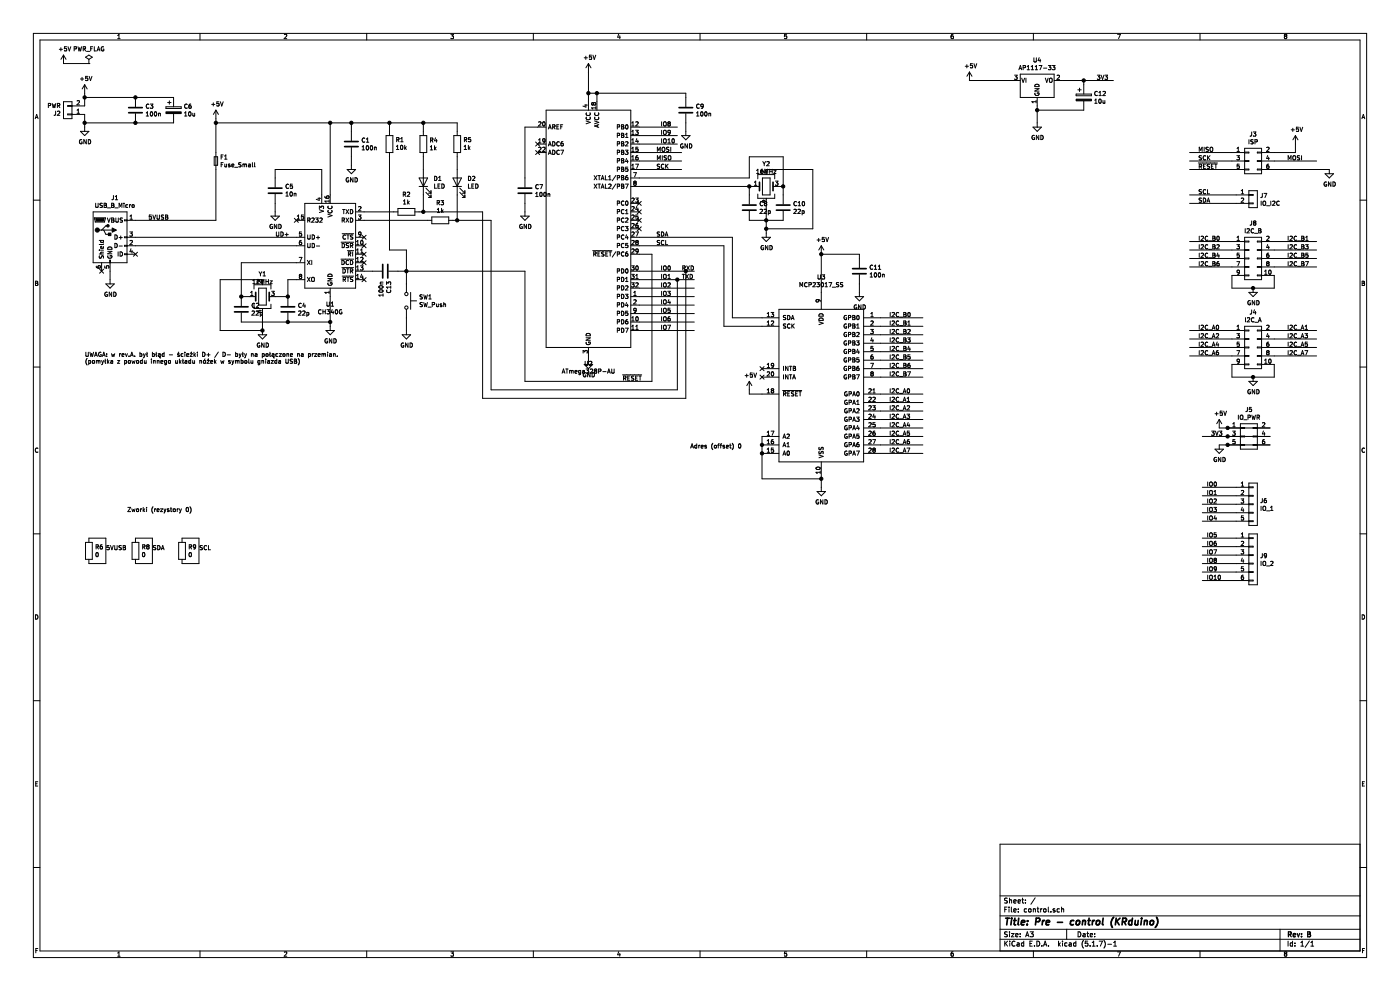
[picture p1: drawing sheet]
EESchema Schematic File Version 4
EELAYER 30 0
EELAYER END
$Descr A3 16535 11693
encoding utf-8
Sheet 1 1
Title "Pre - control (KRduino)"
Date ""
Rev "B"
Comp ""
Comment1 ""
Comment2 ""
Comment3 ""
Comment4 ""
$EndDescr
$Comp
L Interface_USB:CH340G U1
U 1 1
P 3900 2900
F 0 "U1" H 3900 2211 50  0000 C CNN
F 1 "CH340G" H 3900 2120 50  0000 C CNN
F 2 "Package_SO:SOIC-16_3.9x9.9mm_P1.27mm" H 3950 2350 50  0001 L CNN
F 3 "http://www.datasheet5.com/pdf-local-2195953" H 3550 3700 50  0001 C CNN
	1    3900 2900
	1    0    0    -1  
$EndComp
$Comp
L power:+5V #PWR03
U 1 1
P 750 750
F 0 "#PWR03" H 750 600 50  0001 C CNN
F 1 "+5V" H 765 923 50  0000 C CNN
F 2 "" H 750 750 50  0001 C CNN
F 3 "" H 750 750 50  0001 C CNN
	1    750  750 
	1    0    0    -1  
$EndComp
$Comp
L power:PWR_FLAG #FLG01
U 1 1
P 1050 750
F 0 "#FLG01" H 1050 825 50  0001 C CNN
F 1 "PWR_FLAG" H 1050 923 50  0000 C CNN
F 2 "" H 1050 750 50  0001 C CNN
F 3 "~" H 1050 750 50  0001 C CNN
	1    1050 750 
	1    0    0    -1  
$EndComp
$Comp
L Device:C C1
U 1 1
P 4150 1700
F 0 "C1" H 4265 1746 50  0000 L CNN
F 1 "100n" H 4265 1655 50  0000 L CNN
F 2 "Capacitor_SMD:C_1206_3216Metric" H 4188 1550 50  0001 C CNN
F 3 "~" H 4150 1700 50  0001 C CNN
	1    4150 1700
	1    0    0    -1  
$EndComp
$Comp
L Device:Crystal_GND24 Y1
U 1 1
P 3100 3500
F 0 "Y1" H 3100 3768 50  0000 C CNN
F 1 "12MHz" H 3100 3677 50  0000 C CNN
F 2 "Crystal:Crystal_SMD_3225-4Pin_3.2x2.5mm" H 3100 3500 50  0001 C CNN
F 3 "~" H 3100 3500 50  0001 C CNN
	1    3100 3500
	1    0    0    -1  
$EndComp
$Comp
L Device:C C5
U 1 1
P 3250 2250
F 0 "C5" H 3135 2204 50  0000 R CNN
F 1 "10n" H 3135 2295 50  0000 R CNN
F 2 "Capacitor_SMD:C_1206_3216Metric" H 3288 2100 50  0001 C CNN
F 3 "~" H 3250 2250 50  0001 C CNN
	1    3250 2250
	-1   0    0    1   
$EndComp
$Comp
L power:GND #PWR07
U 1 1
P 3250 2500
F 0 "#PWR07" H 3250 2250 50  0001 C CNN
F 1 "GND" H 3255 2327 50  0000 C CNN
F 2 "" H 3250 2500 50  0001 C CNN
F 3 "" H 3250 2500 50  0001 C CNN
	1    3250 2500
	1    0    0    -1  
$EndComp
$Comp
L Device:C C2
U 1 1
P 2850 3650
F 0 "C2" H 2965 3696 50  0000 L CNN
F 1 "22p" H 2965 3605 50  0000 L CNN
F 2 "Capacitor_SMD:C_0603_1608Metric" H 2888 3500 50  0001 C CNN
F 3 "~" H 2850 3650 50  0001 C CNN
	1    2850 3650
	1    0    0    -1  
$EndComp
$Comp
L Device:C C4
U 1 1
P 3400 3650
F 0 "C4" H 3515 3696 50  0000 L CNN
F 1 "22p" H 3515 3605 50  0000 L CNN
F 2 "Capacitor_SMD:C_0603_1608Metric" H 3438 3500 50  0001 C CNN
F 3 "~" H 3400 3650 50  0001 C CNN
	1    3400 3650
	1    0    0    -1  
$EndComp
$Comp
L power:GND #PWR08
U 1 1
P 3900 3850
F 0 "#PWR08" H 3900 3600 50  0001 C CNN
F 1 "GND" H 3905 3677 50  0000 C CNN
F 2 "" H 3900 3850 50  0001 C CNN
F 3 "" H 3900 3850 50  0001 C CNN
	1    3900 3850
	1    0    0    -1  
$EndComp
Wire Wire Line
	2850 3500 2950 3500
Wire Wire Line
	2850 3800 3400 3800
Wire Wire Line
	3900 3850 3900 3800
Wire Wire Line
	3900 3800 3400 3800
Connection ~ 3400 3800
Wire Wire Line
	3900 3800 3900 3500
Connection ~ 3900 3800
NoConn ~ 4300 2900
NoConn ~ 4300 3000
NoConn ~ 4300 3100
NoConn ~ 4300 3300
NoConn ~ 3500 2600
$Comp
L Connector:USB_B_Micro J1
U 1 1
P 1300 2800
F 0 "J1" H 1357 3267 50  0000 C CNN
F 1 "USB_B_Micro" H 1357 3176 50  0000 C CNN
F 2 "Connector_USB:USB_Micro-B_Amphenol_10104110_Horizontal" H 1450 2750 50  0001 C CNN
F 3 "~" H 1450 2750 50  0001 C CNN
	1    1300 2800
	1    0    0    -1  
$EndComp
Wire Wire Line
	1600 2600 2550 2600
Wire Wire Line
	2550 1450 3900 1450
NoConn ~ 1600 3000
NoConn ~ 1200 3200
$Comp
L power:+5V #PWR04
U 1 1
P 2550 1400
F 0 "#PWR04" H 2550 1250 50  0001 C CNN
F 1 "+5V" H 2565 1573 50  0000 C CNN
F 2 "" H 2550 1400 50  0001 C CNN
F 3 "" H 2550 1400 50  0001 C CNN
	1    2550 1400
	1    0    0    -1  
$EndComp
Wire Wire Line
	2550 1400 2550 1450
$Comp
L Device:R R2
U 1 1
P 4800 2500
F 0 "R2" V 4593 2500 50  0000 C CNN
F 1 "1k" V 4684 2500 50  0000 C CNN
F 2 "Resistor_SMD:R_0805_2012Metric" V 4730 2500 50  0001 C CNN
F 3 "~" H 4800 2500 50  0001 C CNN
	1    4800 2500
	0    1    1    0   
$EndComp
$Comp
L Device:R R3
U 1 1
P 5200 2600
F 0 "R3" V 4993 2600 50  0000 C CNN
F 1 "1k" V 5084 2600 50  0000 C CNN
F 2 "Resistor_SMD:R_0805_2012Metric" V 5130 2600 50  0001 C CNN
F 3 "~" H 5200 2600 50  0001 C CNN
	1    5200 2600
	0    1    1    0   
$EndComp
$Comp
L Device:R R1
U 1 1
P 4600 1700
F 0 "R1" H 4530 1654 50  0000 R CNN
F 1 "10k" H 4530 1745 50  0000 R CNN
F 2 "Resistor_SMD:R_0805_2012Metric" V 4530 1700 50  0001 C CNN
F 3 "~" H 4600 1700 50  0001 C CNN
	1    4600 1700
	-1   0    0    1   
$EndComp
Wire Wire Line
	6200 4500 7700 4500
Wire Wire Line
	7700 4500 7700 3000
$Comp
L Device:R R5
U 1 1
P 5400 1700
F 0 "R5" H 5330 1654 50  0000 R CNN
F 1 "1k" H 5330 1745 50  0000 R CNN
F 2 "Resistor_SMD:R_0805_2012Metric" V 5330 1700 50  0001 C CNN
F 3 "~" H 5400 1700 50  0001 C CNN
	1    5400 1700
	-1   0    0    1   
$EndComp
$Comp
L Device:R R4
U 1 1
P 5000 1700
F 0 "R4" H 5070 1746 50  0000 L CNN
F 1 "1k" H 5070 1655 50  0000 L CNN
F 2 "Resistor_SMD:R_0805_2012Metric" V 4930 1700 50  0001 C CNN
F 3 "~" H 5000 1700 50  0001 C CNN
	1    5000 1700
	1    0    0    -1  
$EndComp
Wire Wire Line
	3900 1450 3900 2300
$Comp
L Device:LED D1
U 1 1
P 5000 2150
F 0 "D1" V 5039 2032 50  0000 R CNN
F 1 "LED" V 4948 2032 50  0000 R CNN
F 2 "Diode_SMD:D_0805_2012Metric" H 5000 2150 50  0001 C CNN
F 3 "~" H 5000 2150 50  0001 C CNN
	1    5000 2150
	0    -1   -1   0   
$EndComp
$Comp
L Device:LED D2
U 1 1
P 5400 2150
F 0 "D2" V 5439 2032 50  0000 R CNN
F 1 "LED" V 5348 2032 50  0000 R CNN
F 2 "Diode_SMD:D_0805_2012Metric" H 5400 2150 50  0001 C CNN
F 3 "~" H 5400 2150 50  0001 C CNN
	1    5400 2150
	0    -1   -1   0   
$EndComp
Connection ~ 3900 1450
NoConn ~ 4300 2800
$Comp
L power:GND #PWR011
U 1 1
P 6950 4250
F 0 "#PWR011" H 6950 4000 50  0001 C CNN
F 1 "GND" H 6955 4077 50  0000 C CNN
F 2 "" H 6950 4250 50  0001 C CNN
F 3 "" H 6950 4250 50  0001 C CNN
	1    6950 4250
	1    0    0    -1  
$EndComp
Wire Wire Line
	6950 4250 6950 4200
Wire Wire Line
	8900 2200 8850 2200
Text Label 7750 2800 0    50   ~ 0
SDA
Text Label 7750 2900 0    50   ~ 0
SCL
$Comp
L power:GND #PWR0101
U 1 1
P 4150 1950
F 0 "#PWR0101" H 4150 1700 50  0001 C CNN
F 1 "GND" H 4155 1777 50  0000 C CNN
F 2 "" H 4150 1950 50  0001 C CNN
F 3 "" H 4150 1950 50  0001 C CNN
	1    4150 1950
	1    0    0    -1  
$EndComp
Wire Wire Line
	4150 1950 4150 1850
Wire Wire Line
	4150 1550 4150 1450
Connection ~ 4150 1450
Wire Wire Line
	4150 1450 3900 1450
$Comp
L Device:C C9
U 1 1
P 8100 1300
F 0 "C9" H 8215 1346 50  0000 L CNN
F 1 "100n" H 8215 1255 50  0000 L CNN
F 2 "Capacitor_SMD:C_1206_3216Metric" H 8138 1150 50  0001 C CNN
F 3 "~" H 8100 1300 50  0001 C CNN
	1    8100 1300
	1    0    0    -1  
$EndComp
Wire Wire Line
	8100 1100 8100 1150
$Comp
L power:GND #PWR0102
U 1 1
P 8100 1550
F 0 "#PWR0102" H 8100 1300 50  0001 C CNN
F 1 "GND" H 8105 1377 50  0000 C CNN
F 2 "" H 8100 1550 50  0001 C CNN
F 3 "" H 8100 1550 50  0001 C CNN
	1    8100 1550
	1    0    0    -1  
$EndComp
Wire Wire Line
	8100 1550 8100 1450
Text Label 7750 1800 0    50   ~ 0
MOSI
Text Label 7750 1900 0    50   ~ 0
MISO
Text Label 7750 2000 0    50   ~ 0
SCK
$Comp
L Device:C C8
U 1 1
P 8850 2450
F 0 "C8" H 8965 2496 50  0000 L CNN
F 1 "22p" H 8965 2405 50  0000 L CNN
F 2 "Capacitor_SMD:C_0603_1608Metric" H 8888 2300 50  0001 C CNN
F 3 "~" H 8850 2450 50  0001 C CNN
	1    8850 2450
	1    0    0    -1  
$EndComp
$Comp
L Device:C C10
U 1 1
P 9250 2450
F 0 "C10" H 9365 2496 50  0000 L CNN
F 1 "22p" H 9365 2405 50  0000 L CNN
F 2 "Capacitor_SMD:C_0603_1608Metric" H 9288 2300 50  0001 C CNN
F 3 "~" H 9250 2450 50  0001 C CNN
	1    9250 2450
	1    0    0    -1  
$EndComp
Wire Wire Line
	8850 2300 8850 2200
$Comp
L power:GND #PWR0103
U 1 1
P 9050 2750
F 0 "#PWR0103" H 9050 2500 50  0001 C CNN
F 1 "GND" H 9055 2577 50  0000 C CNN
F 2 "" H 9050 2750 50  0001 C CNN
F 3 "" H 9050 2750 50  0001 C CNN
	1    9050 2750
	1    0    0    -1  
$EndComp
$Comp
L Device:Fuse_Small F1
U 1 1
P 2550 1900
F 0 "F1" V 2504 1948 50  0000 L CNN
F 1 "Fuse_Small" V 2595 1948 50  0000 L CNN
F 2 "Fuse:Fuse_1812_4532Metric" H 2550 1900 50  0001 C CNN
F 3 "~" H 2550 1900 50  0001 C CNN
	1    2550 1900
	0    1    1    0   
$EndComp
Wire Wire Line
	2550 2600 2550 2000
Wire Wire Line
	2550 1800 2550 1450
Connection ~ 2550 1450
Wire Wire Line
	750  750  1050 750 
Text Label 7350 4500 0    50   ~ 0
~RESET
$Comp
L Interface_Expansion:MCP23017_SS U3
U 1 1
P 9700 4550
F 0 "U3" H 9700 5831 50  0000 C CNN
F 1 "MCP23017_SS" H 9700 5740 50  0000 C CNN
F 2 "Package_SO:SSOP-28_5.3x10.2mm_P0.65mm" H 9900 3550 50  0001 L CNN
F 3 "http://ww1.microchip.com/downloads/en/DeviceDoc/20001952C.pdf" H 9900 3450 50  0001 L CNN
	1    9700 4550
	1    0    0    -1  
$EndComp
Wire Wire Line
	9000 3750 8650 3750
Wire Wire Line
	8650 3750 8650 2800
Wire Wire Line
	9000 3850 8550 3850
Wire Wire Line
	8550 3850 8550 2900
NoConn ~ 9000 4350
NoConn ~ 9000 4450
$Comp
L power:GND #PWR0104
U 1 1
P 9700 5750
F 0 "#PWR0104" H 9700 5500 50  0001 C CNN
F 1 "GND" H 9705 5577 50  0000 C CNN
F 2 "" H 9700 5750 50  0001 C CNN
F 3 "" H 9700 5750 50  0001 C CNN
	1    9700 5750
	1    0    0    -1  
$EndComp
Wire Wire Line
	9700 5750 9700 5650
Wire Wire Line
	9000 5150 9000 5250
Wire Wire Line
	9000 5250 9000 5350
Connection ~ 9000 5250
Wire Wire Line
	9000 5350 9000 5650
Wire Wire Line
	9000 5650 9700 5650
Connection ~ 9000 5350
Connection ~ 9700 5650
$Comp
L power:GND #PWR0105
U 1 1
P 10150 3450
F 0 "#PWR0105" H 10150 3200 50  0001 C CNN
F 1 "GND" H 10155 3277 50  0000 C CNN
F 2 "" H 10150 3450 50  0001 C CNN
F 3 "" H 10150 3450 50  0001 C CNN
	1    10150 3450
	1    0    0    -1  
$EndComp
$Comp
L power:+5V #PWR0106
U 1 1
P 9700 3000
F 0 "#PWR0106" H 9700 2850 50  0001 C CNN
F 1 "+5V" H 9715 3173 50  0000 C CNN
F 2 "" H 9700 3000 50  0001 C CNN
F 3 "" H 9700 3000 50  0001 C CNN
	1    9700 3000
	1    0    0    -1  
$EndComp
$Comp
L Device:C C11
U 1 1
P 10150 3200
F 0 "C11" H 10265 3246 50  0000 L CNN
F 1 "100n" H 10265 3155 50  0000 L CNN
F 2 "Capacitor_SMD:C_1206_3216Metric" H 10188 3050 50  0001 C CNN
F 3 "~" H 10150 3200 50  0001 C CNN
	1    10150 3200
	1    0    0    -1  
$EndComp
Wire Wire Line
	10150 3450 10150 3350
Wire Wire Line
	10150 3050 10150 3000
Wire Wire Line
	10150 3000 9700 3000
Wire Wire Line
	9700 3000 9700 3450
Connection ~ 9700 3000
$Comp
L power:+5V #PWR0107
U 1 1
P 8850 4600
F 0 "#PWR0107" H 8850 4450 50  0001 C CNN
F 1 "+5V" H 8865 4773 50  0000 C CNN
F 2 "" H 8850 4600 50  0001 C CNN
F 3 "" H 8850 4600 50  0001 C CNN
	1    8850 4600
	1    0    0    -1  
$EndComp
Wire Wire Line
	8850 4600 8850 4650
Wire Wire Line
	8850 4650 9000 4650
$Comp
L Connector_Generic:Conn_02x05_Odd_Even J4
U 1 1
P 14750 4100
F 0 "J4" H 14800 4517 50  0000 C CNN
F 1 "I2C_A" H 14800 4426 50  0000 C CNN
F 2 "Connector_PinHeader_2.54mm:PinHeader_2x05_P2.54mm_Vertical" H 14750 4100 50  0001 C CNN
F 3 "~" H 14750 4100 50  0001 C CNN
	1    14750 4100
	1    0    0    -1  
$EndComp
Wire Wire Line
	7550 3700 8200 3700
Wire Wire Line
	7550 3800 8200 3800
Wire Wire Line
	7550 3900 8200 3900
Text Label 7800 3200 0    50   ~ 0
IO0
Text Label 7800 3300 0    50   ~ 0
IO1
Text Label 7800 3400 0    50   ~ 0
IO2
Text Label 7800 3500 0    50   ~ 0
IO3
Text Label 7800 3600 0    50   ~ 0
IO4
Text Label 7800 3700 0    50   ~ 0
IO5
Text Label 7800 3800 0    50   ~ 0
IO6
Text Label 7800 3900 0    50   ~ 0
IO7
$Comp
L Connector_Generic:Conn_02x03_Odd_Even J3
U 1 1
P 14750 1900
F 0 "J3" H 14800 2217 50  0000 C CNN
F 1 "ISP" H 14800 2126 50  0000 C CNN
F 2 "Connector_PinHeader_2.54mm:PinHeader_2x03_P2.54mm_Vertical" H 14750 1900 50  0001 C CNN
F 3 "~" H 14750 1900 50  0001 C CNN
	1    14750 1900
	1    0    0    -1  
$EndComp
Wire Wire Line
	14550 1800 14050 1800
Wire Wire Line
	14550 1900 14050 1900
Wire Wire Line
	14550 2000 14050 2000
Wire Wire Line
	15050 1900 15550 1900
Text Label 14150 1800 0    50   ~ 0
MISO
$Comp
L power:+5V #PWR0110
U 1 1
P 15300 1700
F 0 "#PWR0110" H 15300 1550 50  0001 C CNN
F 1 "+5V" H 15315 1873 50  0000 C CNN
F 2 "" H 15300 1700 50  0001 C CNN
F 3 "" H 15300 1700 50  0001 C CNN
	1    15300 1700
	1    0    0    -1  
$EndComp
Wire Wire Line
	15050 1800 15300 1800
Wire Wire Line
	15300 1800 15300 1700
Text Label 14150 1900 0    50   ~ 0
SCK
Text Label 15200 1900 0    50   ~ 0
MOSI
$Comp
L power:GND #PWR0111
U 1 1
P 15700 2000
F 0 "#PWR0111" H 15700 1750 50  0001 C CNN
F 1 "GND" H 15705 1827 50  0000 C CNN
F 2 "" H 15700 2000 50  0001 C CNN
F 3 "" H 15700 2000 50  0001 C CNN
	1    15700 2000
	1    0    0    -1  
$EndComp
Wire Wire Line
	15050 2000 15700 2000
Text Label 14150 2000 0    50   ~ 0
~RESET
$Comp
L Connector_Generic:Conn_01x02 J7
U 1 1
P 14800 2300
F 0 "J7" H 14880 2292 50  0000 L CNN
F 1 "IO_I2C" H 14880 2201 50  0000 L CNN
F 2 "Connector_PinHeader_2.54mm:PinHeader_1x02_P2.54mm_Vertical" H 14800 2300 50  0001 C CNN
F 3 "~" H 14800 2300 50  0001 C CNN
	1    14800 2300
	1    0    0    -1  
$EndComp
Wire Wire Line
	14600 2300 14050 2300
Wire Wire Line
	14600 2400 14050 2400
Text Label 14150 2300 0    50   ~ 0
SCL
Text Label 14150 2400 0    50   ~ 0
SDA
Text Label 7800 1500 0    50   ~ 0
IO8
Text Label 7800 1600 0    50   ~ 0
IO9
$Comp
L Connector_Generic:Conn_02x05_Odd_Even J8
U 1 1
P 14750 3050
F 0 "J8" H 14800 3467 50  0000 C CNN
F 1 "I2C_B" H 14800 3376 50  0000 C CNN
F 2 "Connector_PinHeader_2.54mm:PinHeader_2x05_P2.54mm_Vertical" H 14750 3050 50  0001 C CNN
F 3 "~" H 14750 3050 50  0001 C CNN
	1    14750 3050
	1    0    0    -1  
$EndComp
Wire Wire Line
	10400 3750 10900 3750
Wire Wire Line
	10400 3850 10900 3850
Wire Wire Line
	10400 3950 10900 3950
Wire Wire Line
	10400 4050 10900 4050
Wire Wire Line
	10400 4150 10900 4150
Wire Wire Line
	10400 4250 10900 4250
Wire Wire Line
	10400 4350 10900 4350
Wire Wire Line
	10400 4450 10900 4450
Wire Wire Line
	10400 4650 10900 4650
Wire Wire Line
	10400 4750 10900 4750
Wire Wire Line
	10400 4850 10900 4850
Wire Wire Line
	10400 4950 10900 4950
Wire Wire Line
	10400 5050 10900 5050
Wire Wire Line
	10400 5150 10900 5150
Wire Wire Line
	10400 5250 10900 5250
Wire Wire Line
	10400 5350 10900 5350
Text Label 10500 3750 0    50   ~ 0
I2C_B0
Text Label 10500 3850 0    50   ~ 0
I2C_B1
Text Label 10500 3950 0    50   ~ 0
I2C_B2
Text Label 10500 4050 0    50   ~ 0
I2C_B3
Text Label 10500 4150 0    50   ~ 0
I2C_B4
Text Label 10500 4250 0    50   ~ 0
I2C_B5
Text Label 10500 4350 0    50   ~ 0
I2C_B6
Text Label 10500 4450 0    50   ~ 0
I2C_B7
Text Label 10500 4650 0    50   ~ 0
I2C_A0
Text Label 10500 4750 0    50   ~ 0
I2C_A1
Text Label 10500 4850 0    50   ~ 0
I2C_A2
Text Label 10500 4950 0    50   ~ 0
I2C_A3
Text Label 10500 5050 0    50   ~ 0
I2C_A4
Text Label 10500 5150 0    50   ~ 0
I2C_A5
Text Label 10500 5250 0    50   ~ 0
I2C_A6
Text Label 10500 5350 0    50   ~ 0
I2C_A7
Wire Wire Line
	14550 2850 14050 2850
Wire Wire Line
	14050 2950 14550 2950
Wire Wire Line
	14550 3050 14050 3050
Wire Wire Line
	14050 3150 14550 3150
Wire Wire Line
	15050 2850 15550 2850
Wire Wire Line
	15550 2950 15050 2950
Wire Wire Line
	15050 3050 15550 3050
Wire Wire Line
	15550 3150 15050 3150
Wire Wire Line
	14550 3900 14050 3900
Wire Wire Line
	14050 4000 14550 4000
Wire Wire Line
	14550 4100 14050 4100
Wire Wire Line
	14050 4200 14550 4200
Wire Wire Line
	15050 3900 15550 3900
Wire Wire Line
	15550 4000 15050 4000
Wire Wire Line
	15050 4100 15550 4100
Wire Wire Line
	15550 4200 15050 4200
Text Label 14150 3900 0    50   ~ 0
I2C_A0
Text Label 15200 3900 0    50   ~ 0
I2C_A1
Text Label 14150 4000 0    50   ~ 0
I2C_A2
Text Label 15200 4000 0    50   ~ 0
I2C_A3
Text Label 14150 4100 0    50   ~ 0
I2C_A4
Text Label 15200 4100 0    50   ~ 0
I2C_A5
Text Label 14150 4200 0    50   ~ 0
I2C_A6
Text Label 15200 4200 0    50   ~ 0
I2C_A7
$Comp
L power:GND #PWR0108
U 1 1
P 14800 4450
F 0 "#PWR0108" H 14800 4200 50  0001 C CNN
F 1 "GND" H 14805 4277 50  0000 C CNN
F 2 "" H 14800 4450 50  0001 C CNN
F 3 "" H 14800 4450 50  0001 C CNN
	1    14800 4450
	1    0    0    -1  
$EndComp
Wire Wire Line
	14550 4300 14550 4450
Wire Wire Line
	14550 4450 14800 4450
Wire Wire Line
	15050 4450 15050 4300
Wire Wire Line
	15050 4450 14800 4450
Connection ~ 14800 4450
Text Label 14150 2850 0    50   ~ 0
I2C_B0
Text Label 15200 2850 0    50   ~ 0
I2C_B1
Text Label 14150 2950 0    50   ~ 0
I2C_B2
Text Label 15200 2950 0    50   ~ 0
I2C_B3
Text Label 14150 3050 0    50   ~ 0
I2C_B4
Text Label 15200 3050 0    50   ~ 0
I2C_B5
Text Label 14150 3150 0    50   ~ 0
I2C_B6
Text Label 15200 3150 0    50   ~ 0
I2C_B7
$Comp
L power:GND #PWR0109
U 1 1
P 14800 3400
F 0 "#PWR0109" H 14800 3150 50  0001 C CNN
F 1 "GND" H 14805 3227 50  0000 C CNN
F 2 "" H 14800 3400 50  0001 C CNN
F 3 "" H 14800 3400 50  0001 C CNN
	1    14800 3400
	1    0    0    -1  
$EndComp
Wire Wire Line
	14550 3250 14550 3400
Wire Wire Line
	14550 3400 14800 3400
Wire Wire Line
	15050 3250 15050 3400
Wire Wire Line
	15050 3400 14800 3400
Connection ~ 14800 3400
$Comp
L power:GND #PWR0112
U 1 1
P 1300 3300
F 0 "#PWR0112" H 1300 3050 50  0001 C CNN
F 1 "GND" H 1305 3127 50  0000 C CNN
F 2 "" H 1300 3300 50  0001 C CNN
F 3 "" H 1300 3300 50  0001 C CNN
	1    1300 3300
	1    0    0    -1  
$EndComp
Wire Wire Line
	1300 3300 1300 3200
Wire Wire Line
	3250 3500 3400 3500
Wire Wire Line
	3500 3100 2850 3100
Wire Wire Line
	2850 3100 2850 3500
Connection ~ 2850 3500
Wire Wire Line
	3400 3500 3400 3300
Wire Wire Line
	3400 3300 3500 3300
Connection ~ 3400 3500
Wire Wire Line
	4600 1550 4600 1450
Connection ~ 4600 1450
Wire Wire Line
	4600 1450 4150 1450
Wire Wire Line
	4600 1450 5000 1450
Wire Wire Line
	4300 2500 4650 2500
Wire Wire Line
	4300 2600 5050 2600
Wire Wire Line
	4950 2500 5000 2500
Wire Wire Line
	5000 2500 5000 2300
Wire Wire Line
	5000 2000 5000 1850
Wire Wire Line
	5000 1550 5000 1450
Connection ~ 5000 1450
Wire Wire Line
	5000 1450 5400 1450
Wire Wire Line
	5350 2600 5400 2600
Wire Wire Line
	5400 2300 5400 2600
Wire Wire Line
	5400 2000 5400 1850
Wire Wire Line
	5400 1550 5400 1450
Wire Wire Line
	3800 2300 3800 2000
Wire Wire Line
	3800 2000 3250 2000
Wire Wire Line
	3250 2000 3250 2100
Wire Wire Line
	3250 2400 3250 2500
$Comp
L Device:Crystal_GND24 Y2
U 1 1
P 9050 2200
F 0 "Y2" H 9050 2468 50  0000 C CNN
F 1 "16MHz" H 9050 2377 50  0000 C CNN
F 2 "Crystal:Crystal_SMD_3225-4Pin_3.2x2.5mm" H 9050 2200 50  0001 C CNN
F 3 "~" H 9050 2200 50  0001 C CNN
	1    9050 2200
	1    0    0    -1  
$EndComp
Wire Wire Line
	9200 2200 9250 2200
Wire Wire Line
	9250 2200 9250 2300
Wire Wire Line
	8850 2100 8850 1850
Wire Wire Line
	8850 1850 9250 1850
Wire Wire Line
	9250 1850 9250 2200
Connection ~ 9250 2200
$Comp
L power:GND #PWR0113
U 1 1
P 3100 3900
F 0 "#PWR0113" H 3100 3650 50  0001 C CNN
F 1 "GND" H 3105 3727 50  0000 C CNN
F 2 "" H 3100 3900 50  0001 C CNN
F 3 "" H 3100 3900 50  0001 C CNN
	1    3100 3900
	1    0    0    -1  
$EndComp
Wire Wire Line
	3100 3300 2600 3300
Wire Wire Line
	2600 3300 2600 3900
Wire Wire Line
	2600 3900 3100 3900
Wire Wire Line
	3100 3700 3100 3900
Connection ~ 3100 3900
Wire Wire Line
	9050 2000 9600 2000
Wire Wire Line
	9600 2000 9600 2700
Wire Wire Line
	9600 2700 9050 2700
Wire Wire Line
	9050 2700 9050 2750
Wire Wire Line
	8850 2600 9050 2600
Wire Wire Line
	9050 2600 9050 2700
Connection ~ 9050 2700
Wire Wire Line
	9250 2600 9050 2600
Connection ~ 9050 2600
Wire Wire Line
	9050 2600 9050 2400
$Comp
L Regulator_Linear:AP1117-33 U4
U 1 1
P 12250 950
F 0 "U4" H 12250 1192 50  0000 C CNN
F 1 "AP1117-33" H 12250 1101 50  0000 C CNN
F 2 "Package_TO_SOT_SMD:SOT-223-3_TabPin2" H 12250 1150 50  0001 C CNN
F 3 "http://www.diodes.com/datasheets/AP1117.pdf" H 12350 700 50  0001 C CNN
	1    12250 950 
	1    0    0    -1  
$EndComp
$Comp
L power:+5V #PWR01
U 1 1
P 11450 950
F 0 "#PWR01" H 11450 800 50  0001 C CNN
F 1 "+5V" H 11465 1123 50  0000 C CNN
F 2 "" H 11450 950 50  0001 C CNN
F 3 "" H 11450 950 50  0001 C CNN
	1    11450 950 
	1    0    0    -1  
$EndComp
$Comp
L power:GND #PWR02
U 1 1
P 12250 1450
F 0 "#PWR02" H 12250 1200 50  0001 C CNN
F 1 "GND" H 12255 1277 50  0000 C CNN
F 2 "" H 12250 1450 50  0001 C CNN
F 3 "" H 12250 1450 50  0001 C CNN
	1    12250 1450
	1    0    0    -1  
$EndComp
Wire Wire Line
	12550 950  12800 950 
Wire Wire Line
	12250 1450 12250 1300
Wire Wire Line
	11450 950  11950 950 
Text Label 12950 950  0    50   ~ 0
3V3
$Comp
L Device:CP C12
U 1 1
P 12800 1150
F 0 "C12" H 12918 1196 50  0000 L CNN
F 1 "10u" H 12918 1105 50  0000 L CNN
F 2 "Capacitor_SMD:C_1206_3216Metric" H 12838 1000 50  0001 C CNN
F 3 "~" H 12800 1150 50  0001 C CNN
	1    12800 1150
	1    0    0    -1  
$EndComp
Wire Wire Line
	12800 1000 12800 950 
Connection ~ 12800 950 
Wire Wire Line
	12800 950  13150 950 
Wire Wire Line
	12800 1300 12250 1300
Connection ~ 12250 1300
Wire Wire Line
	12250 1300 12250 1250
Connection ~ 5400 2600
Connection ~ 5000 2500
Connection ~ 8850 2200
Wire Wire Line
	7550 2200 8850 2200
Wire Wire Line
	7550 2100 8850 2100
Wire Wire Line
	5400 2600 5800 2600
Wire Wire Line
	5000 2500 5700 2500
Wire Wire Line
	7550 3600 8200 3600
Wire Wire Line
	7550 3500 8200 3500
Wire Wire Line
	7550 3400 8200 3400
Wire Wire Line
	7550 3300 8000 3300
Wire Wire Line
	7550 3200 8100 3200
Wire Wire Line
	7550 2000 8050 2000
Wire Wire Line
	7550 1900 8050 1900
Wire Wire Line
	7550 1800 8050 1800
NoConn ~ 6350 1800
NoConn ~ 6350 1700
NoConn ~ 7550 2400
NoConn ~ 7550 2500
NoConn ~ 7550 2600
NoConn ~ 7550 2700
Connection ~ 7050 1100
Wire Wire Line
	7050 1100 8100 1100
Wire Wire Line
	7550 2900 8550 2900
Wire Wire Line
	7550 2800 8650 2800
Wire Wire Line
	6950 1100 6950 850 
Connection ~ 6950 1100
Wire Wire Line
	7050 1100 6950 1100
Wire Wire Line
	7050 1200 7050 1100
Wire Wire Line
	6950 1200 6950 1100
$Comp
L power:+5V #PWR010
U 1 1
P 6950 850
F 0 "#PWR010" H 6950 700 50  0001 C CNN
F 1 "+5V" H 6965 1023 50  0000 C CNN
F 2 "" H 6950 850 50  0001 C CNN
F 3 "" H 6950 850 50  0001 C CNN
	1    6950 850 
	1    0    0    -1  
$EndComp
Wire Wire Line
	6200 1500 6350 1500
Wire Wire Line
	6200 2100 6200 1500
Wire Wire Line
	6200 2500 6200 2400
$Comp
L power:GND #PWR09
U 1 1
P 6200 2500
F 0 "#PWR09" H 6200 2250 50  0001 C CNN
F 1 "GND" H 6205 2327 50  0000 C CNN
F 2 "" H 6200 2500 50  0001 C CNN
F 3 "" H 6200 2500 50  0001 C CNN
	1    6200 2500
	1    0    0    -1  
$EndComp
$Comp
L Device:C C7
U 1 1
P 6200 2250
F 0 "C7" H 6315 2296 50  0000 L CNN
F 1 "100n" H 6315 2205 50  0000 L CNN
F 2 "Capacitor_SMD:C_1206_3216Metric" H 6238 2100 50  0001 C CNN
F 3 "~" H 6200 2250 50  0001 C CNN
	1    6200 2250
	1    0    0    -1  
$EndComp
Wire Wire Line
	7700 3000 7550 3000
Wire Wire Line
	6200 3200 6200 4500
$Comp
L MCU_Microchip_ATmega:ATmega328P-AU U2
U 1 1
P 6950 2700
F 0 "U2" H 6950 1111 50  0000 C CNN
F 1 "ATmega328P-AU" H 6950 1020 50  0000 C CNN
F 2 "Package_QFP:TQFP-32_7x7mm_P0.8mm" H 6950 2700 50  0001 C CIN
F 3 "http://ww1.microchip.com/downloads/en/DeviceDoc/ATmega328_P%20AVR%20MCU%20with%20picoPower%20Technology%20Data%20Sheet%2040001984A.pdf" H 6950 2700 50  0001 C CNN
	1    6950 2700
	1    0    0    -1  
$EndComp
$Comp
L Device:C C3
U 1 1
P 1600 1300
F 0 "C3" H 1715 1346 50  0000 L CNN
F 1 "100n" H 1715 1255 50  0000 L CNN
F 2 "Capacitor_SMD:C_1206_3216Metric" H 1638 1150 50  0001 C CNN
F 3 "~" H 1600 1300 50  0001 C CNN
	1    1600 1300
	1    0    0    -1  
$EndComp
$Comp
L Device:CP C6
U 1 1
P 2050 1300
F 0 "C6" H 2168 1346 50  0000 L CNN
F 1 "10u" H 2168 1255 50  0000 L CNN
F 2 "Capacitor_SMD:C_1206_3216Metric" H 2088 1150 50  0001 C CNN
F 3 "~" H 2050 1300 50  0001 C CNN
	1    2050 1300
	1    0    0    -1  
$EndComp
$Comp
L power:+5V #PWR05
U 1 1
P 1000 1100
F 0 "#PWR05" H 1000 950 50  0001 C CNN
F 1 "+5V" H 1015 1273 50  0000 C CNN
F 2 "" H 1000 1100 50  0001 C CNN
F 3 "" H 1000 1100 50  0001 C CNN
	1    1000 1100
	1    0    0    -1  
$EndComp
Wire Wire Line
	1000 1100 1000 1150
Wire Wire Line
	1000 1150 1600 1150
Wire Wire Line
	1600 1150 2050 1150
Connection ~ 1600 1150
Wire Wire Line
	2050 1450 1600 1450
$Comp
L power:GND #PWR06
U 1 1
P 1000 1500
F 0 "#PWR06" H 1000 1250 50  0001 C CNN
F 1 "GND" H 1005 1327 50  0000 C CNN
F 2 "" H 1000 1500 50  0001 C CNN
F 3 "" H 1000 1500 50  0001 C CNN
	1    1000 1500
	1    0    0    -1  
$EndComp
Wire Wire Line
	1000 1500 1000 1450
Wire Wire Line
	1000 1450 1600 1450
Connection ~ 1600 1450
$Comp
L Connector_Generic:Conn_01x02 J2
U 1 1
P 800 1350
F 0 "J2" H 880 1342 50  0000 L CNN
F 1 "PWR" H 880 1251 50  0000 L CNN
F 2 "TerminalBlock_RND:TerminalBlock_RND_205-00001_1x02_P5.00mm_Horizontal" H 800 1350 50  0001 C CNN
F 3 "~" H 800 1350 50  0001 C CNN
	1    800  1350
	-1   0    0    1   
$EndComp
Wire Wire Line
	1000 1250 1000 1150
Connection ~ 1000 1150
Wire Wire Line
	1000 1350 1000 1450
Connection ~ 1000 1450
Text Label 8050 3200 0    50   ~ 0
RXD
Text Label 8050 3300 0    50   ~ 0
TXD
Wire Wire Line
	5800 2600 5800 4600
Wire Wire Line
	5800 4600 8000 4600
Wire Wire Line
	8000 4600 8000 3300
Connection ~ 8000 3300
Wire Wire Line
	8000 3300 8200 3300
Wire Wire Line
	5700 2500 5700 4700
Wire Wire Line
	8100 4700 8100 3200
Connection ~ 8100 3200
Wire Wire Line
	8100 3200 8200 3200
Wire Wire Line
	7550 1500 8000 1500
Wire Wire Line
	7550 1600 8000 1600
Wire Wire Line
	7550 1700 8000 1700
Text Label 7800 1700 0    50   ~ 0
IO10
Wire Wire Line
	5700 4700 8100 4700
$Comp
L Connector_Generic:Conn_02x03_Odd_Even J5
U 1 1
P 14700 5150
F 0 "J5" H 14750 5467 50  0000 C CNN
F 1 "IO_PWR" H 14750 5376 50  0000 C CNN
F 2 "Connector_PinHeader_2.54mm:PinHeader_2x03_P2.54mm_Vertical" H 14700 5150 50  0001 C CNN
F 3 "~" H 14700 5150 50  0001 C CNN
	1    14700 5150
	1    0    0    -1  
$EndComp
$Comp
L Connector_Generic:Conn_01x05 J6
U 1 1
P 14800 5950
F 0 "J6" H 14880 5992 50  0000 L CNN
F 1 "IO_1" H 14880 5901 50  0000 L CNN
F 2 "Connector_PinHeader_2.54mm:PinHeader_1x05_P2.54mm_Vertical" H 14800 5950 50  0001 C CNN
F 3 "~" H 14800 5950 50  0001 C CNN
	1    14800 5950
	1    0    0    -1  
$EndComp
$Comp
L power:+5V #PWR012
U 1 1
P 14400 5050
F 0 "#PWR012" H 14400 4900 50  0001 C CNN
F 1 "+5V" H 14415 5223 50  0000 C CNN
F 2 "" H 14400 5050 50  0001 C CNN
F 3 "" H 14400 5050 50  0001 C CNN
	1    14400 5050
	1    0    0    -1  
$EndComp
Wire Wire Line
	14400 5050 14500 5050
Wire Wire Line
	14500 5050 15000 5050
Connection ~ 14500 5050
Wire Wire Line
	14500 5150 15000 5150
Wire Wire Line
	15000 5250 14500 5250
$Comp
L power:GND #PWR013
U 1 1
P 14400 5250
F 0 "#PWR013" H 14400 5000 50  0001 C CNN
F 1 "GND" H 14405 5077 50  0000 C CNN
F 2 "" H 14400 5250 50  0001 C CNN
F 3 "" H 14400 5250 50  0001 C CNN
	1    14400 5250
	1    0    0    -1  
$EndComp
Wire Wire Line
	14400 5250 14500 5250
Connection ~ 14500 5250
Wire Wire Line
	14500 5150 14200 5150
Connection ~ 14500 5150
Text Label 14300 5150 0    50   ~ 0
3V3
Wire Wire Line
	14600 5750 14200 5750
Wire Wire Line
	14600 5850 14200 5850
Wire Wire Line
	14600 5950 14200 5950
Wire Wire Line
	14600 6050 14200 6050
Wire Wire Line
	14600 6150 14200 6150
Text Label 14250 5750 0    50   ~ 0
IO0
Text Label 14250 5850 0    50   ~ 0
IO1
Text Label 14250 5950 0    50   ~ 0
IO2
Text Label 14250 6050 0    50   ~ 0
IO3
Text Label 14250 6150 0    50   ~ 0
IO4
Wire Wire Line
	14600 6350 14200 6350
Wire Wire Line
	14600 6450 14200 6450
Wire Wire Line
	14600 6550 14200 6550
Wire Wire Line
	14600 6650 14200 6650
Wire Wire Line
	14600 6750 14200 6750
Wire Wire Line
	14600 6850 14200 6850
Text Label 14250 6350 0    50   ~ 0
IO5
Text Label 14250 6450 0    50   ~ 0
IO6
Text Label 14250 6550 0    50   ~ 0
IO7
Text Label 14250 6650 0    50   ~ 0
IO8
Text Label 14250 6750 0    50   ~ 0
IO9
Text Label 14250 6850 0    50   ~ 0
IO10
$Comp
L Connector_Generic:Conn_01x06 J9
U 1 1
P 14800 6550
F 0 "J9" H 14880 6542 50  0000 L CNN
F 1 "IO_2" H 14880 6451 50  0000 L CNN
F 2 "Connector_PinHeader_2.54mm:PinHeader_1x06_P2.54mm_Vertical" H 14800 6550 50  0001 C CNN
F 3 "~" H 14800 6550 50  0001 C CNN
	1    14800 6550
	1    0    0    -1  
$EndComp
$Comp
L Device:R R6
U 1 1
P 1050 6500
F 0 "R6" H 1120 6546 50  0000 L CNN
F 1 "0" H 1120 6455 50  0000 L CNN
F 2 "Resistor_SMD:R_0805_2012Metric" V 980 6500 50  0001 C CNN
F 3 "~" H 1050 6500 50  0001 C CNN
	1    1050 6500
	1    0    0    -1  
$EndComp
Wire Wire Line
	1050 6350 1250 6350
Wire Wire Line
	1250 6350 1250 6650
Wire Wire Line
	1250 6650 1050 6650
Text Label 1750 2600 0    50   ~ 0
5VUSB
Text Label 1250 6500 0    50   ~ 0
5VUSB
Text Label 3250 2800 0    50   ~ 0
UD+
$Comp
L Device:R R8
U 1 1
P 1600 6500
F 0 "R8" H 1670 6546 50  0000 L CNN
F 1 "0" H 1670 6455 50  0000 L CNN
F 2 "Resistor_SMD:R_0805_2012Metric" V 1530 6500 50  0001 C CNN
F 3 "~" H 1600 6500 50  0001 C CNN
	1    1600 6500
	1    0    0    -1  
$EndComp
Wire Wire Line
	1600 6350 1800 6350
Wire Wire Line
	1800 6350 1800 6650
Wire Wire Line
	1800 6650 1600 6650
Text Label 1800 6500 0    50   ~ 0
SDA
$Comp
L Device:R R9
U 1 1
P 2150 6500
F 0 "R9" H 2220 6546 50  0000 L CNN
F 1 "0" H 2220 6455 50  0000 L CNN
F 2 "Resistor_SMD:R_0805_2012Metric" V 2080 6500 50  0001 C CNN
F 3 "~" H 2150 6500 50  0001 C CNN
	1    2150 6500
	1    0    0    -1  
$EndComp
Wire Wire Line
	2150 6350 2350 6350
Wire Wire Line
	2350 6350 2350 6650
Wire Wire Line
	2350 6650 2150 6650
Text Label 2350 6500 0    50   ~ 0
SCL
Text Notes 1500 6050 0    50   ~ 0
Zworki (rezystory 0)
$Comp
L Device:C C13
U 1 1
P 4550 3200
F 0 "C13" H 4665 3246 50  0000 L CNN
F 1 "100n" H 4665 3155 50  0000 L CNN
F 2 "Capacitor_SMD:C_0805_2012Metric" H 4588 3050 50  0001 C CNN
F 3 "~" H 4550 3200 50  0001 C CNN
	1    4550 3200
	0    1    1    0   
$EndComp
Wire Wire Line
	4300 3200 4400 3200
Wire Wire Line
	4700 3200 4800 3200
Wire Wire Line
	4600 1850 4600 2950
Wire Wire Line
	4600 2950 4800 2950
Wire Wire Line
	4800 2950 4800 3200
Connection ~ 4800 3200
Wire Wire Line
	4800 3200 6200 3200
$Comp
L Switch:SW_Push SW1
U 1 1
P 4800 3550
F 0 "SW1" V 4754 3698 50  0000 L CNN
F 1 "SW_Push" V 4845 3698 50  0000 L CNN
F 2 "Button_Switch_SMD:SW_SPST_FSMSM" H 4800 3750 50  0001 C CNN
F 3 "~" H 4800 3750 50  0001 C CNN
	1    4800 3550
	0    1    1    0   
$EndComp
$Comp
L power:GND #PWR014
U 1 1
P 4800 3900
F 0 "#PWR014" H 4800 3650 50  0001 C CNN
F 1 "GND" H 4805 3727 50  0000 C CNN
F 2 "" H 4800 3900 50  0001 C CNN
F 3 "" H 4800 3900 50  0001 C CNN
	1    4800 3900
	1    0    0    -1  
$EndComp
Wire Wire Line
	4800 3900 4800 3750
Wire Wire Line
	4800 3200 4800 3350
Wire Wire Line
	1600 2800 3500 2800
Wire Wire Line
	1600 2900 3500 2900
Text Notes 1000 4300 0    50   ~ 0
UWAGA: w rev.A. był błąd - ścieżki D+ / D- były na połączone na przemian.\n(pomyłka z powodu innego układu nóżek w symbolu gniazda USB)
Text Notes 8150 5300 0    50   ~ 0
Adres (offset) 0
$EndSCHEMATC
